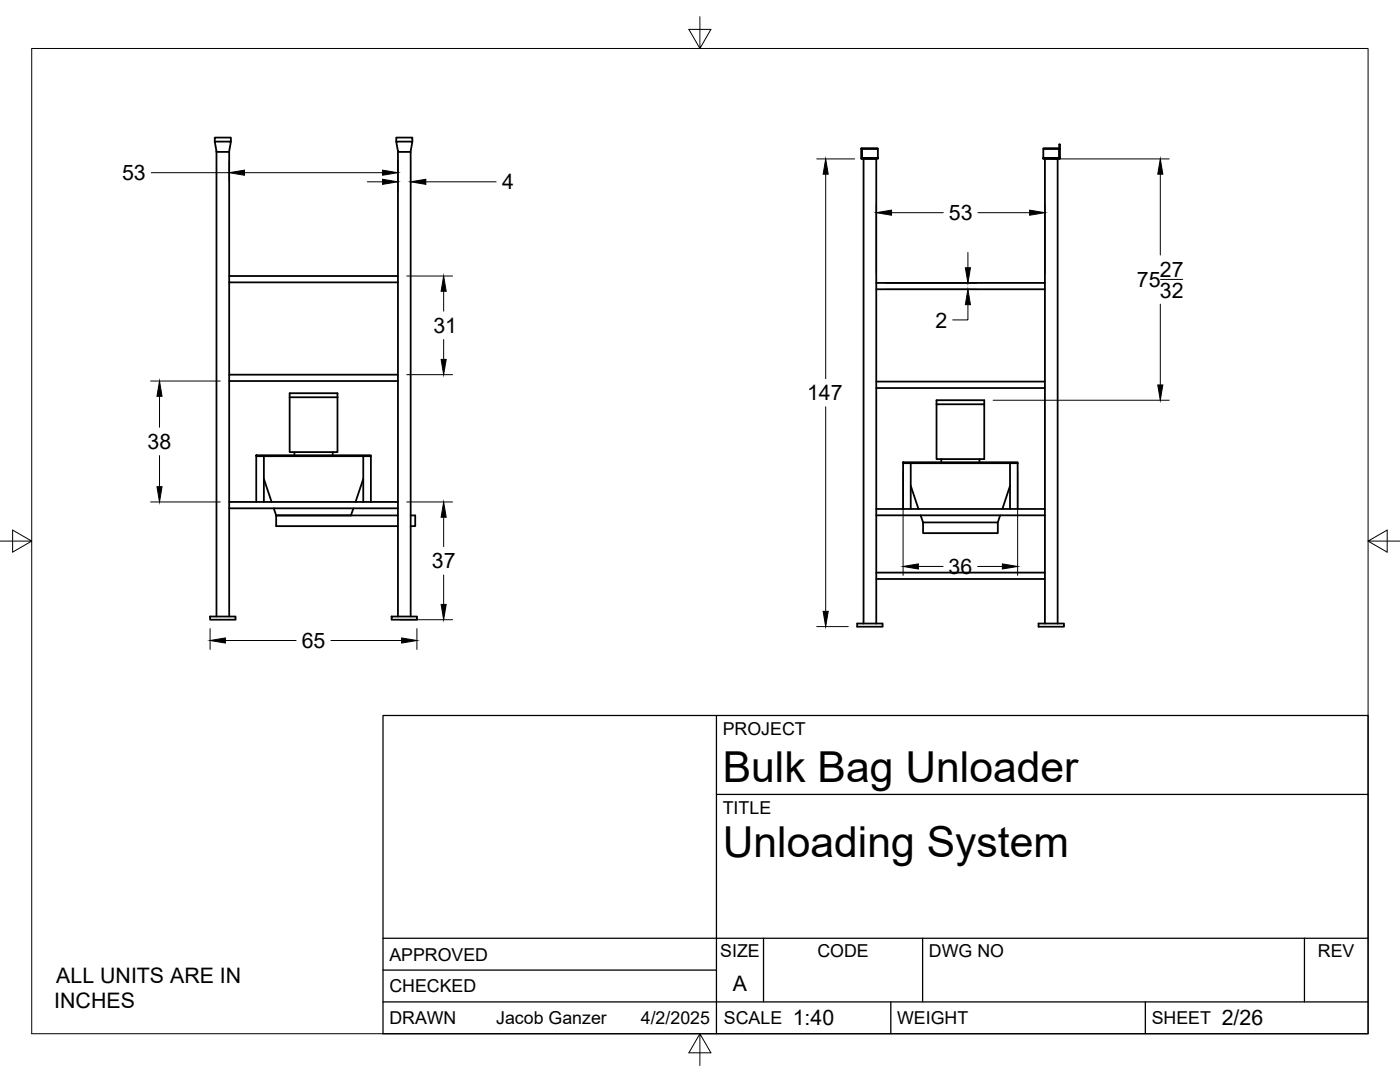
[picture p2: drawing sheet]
<svg xmlns="http://www.w3.org/2000/svg" width="279mm" height="216mm" viewBox="0 0 279 216" stroke-linecap="round" stroke-linejoin="round" font-family="sans-serif">
<!-- layer: Visible -->
<g fill="none" stroke="#000" stroke-width=".36">
<path d="M42.9 28.3v-.8h3.2v.8M42.9 28.3h3.2l-.4 2h-2.5zM43.2 30.3v92.7M45.7 30.3v92.7M79.1 28.3v-.8h3.2v.8M79.1 28.3h3.2l-.3 2h-2.6zM79.4 30.3v92.7M82 30.3v92.7M171.9 29.6l.1 .1zM171.9 29.7v1.8h.1v.2h-.1v-.2M172 29.7v2h3.2v-.2h-3.2h3.2v-1.8M172 29.6l3.2 .1z"/>
<path d="M208.2 29.7v2h3.2v-.2h-3.2h3.2M208.2 29.6h3.2v1.9v-1.8zM211.4 31.5h.1v.2h-.1zM211.5 29.7v-.9h-.1v.9h.1v1.8M45.7 56.3h33.7M45.7 55.1h33.7M174.9 56.5h33.6M174.9 57.7h33.6M45.7 76h33.7M45.7 74.8h33.7M57.8 79.3v-.8h9.6v.8M57.8 79.3h9.6"/>
<path d="M57.8 79.3v10.9h9.6v-10.9M174.9 77.4h33.6M174.9 76.1h33.6M51.1 90.8h22.9v.2h-22.9zM52.7 91h19.8M52.7 95.6l1.5 4.6M58.8 90.2v.6M66.4 90.2v.6M72.5 95.6l-1.5 4.6M180.2 92.2h22.9v.2h-22.9zM181.8 92.4h21.3v9.2M181.8 96.9l1.5 4.7"/>
<path d="M186.9 80.7v-.8h9.5v.8M186.9 80.7h9.5v10.9h-9.5zM187.9 91.6v.6M195.5 91.6v.6M201.6 96.9l-1.6 4.7M201.6 92.4v9.2M45.7 101.4h33.7M45.7 100.2h33.7M51.1 100.2v-9.2h1.6v9.2M54.6 101.4l.5 1.4M55.1 102.8h24.3M55.1 102.8v2.2h24.3"/>
<path d="M70.5 101.4l-.5 1.4M72.5 100.2v-9.2h1.5v9.2M82 102.8h.9v2.2h-.9M174.9 102.8h33.6M174.9 101.6h33.6M174.9 114.3h33.6M174.9 115.5h33.6M180.2 101.6v-9.2h1.6v9.2M183.7 102.8l.5 1.4M184.2 104.2h14.9v2.2h-14.9zM199.6 102.8l-.5 1.4M41.9 123h5.1v.7h-5.1z"/>
<path d="M78.1 123h5.1v.7h-5.1zM171.1 124.4h5v.7h-5zM172.3 124.4v-92.7h2.6v92.7M207.3 124.4h5v.7h-5zM208.5 124.4v-92.7h2.6v92.7"/>
</g>
<!-- layer: Border -->
<path d="M6.3 9.7h266.7v196.6h-266.7zM139.7 3.3v6.4l2.2-3.8h-4.4l2.2 3.8M0 108h6.3l-3.8-2.2v4.4l3.8-2.2M273 108l3.8 2.2v-4.4l-3.8 2.2h6.4M139.7 206.3l-2.2 3.8h4.4l-2.2-3.8v6.3" fill="none" stroke="#000" stroke-width=".2"/>
<!-- layer: Titleblock -->
<path d="M76.4 142.8h196.6v63.5h-196.6zM143 158.5h130M143 142.8v63.5M76.4 199.9h196.6M76.4 193.6h66.6M76.4 187.2h196.6M152.4 187.2v12.7M177.8 199.9v6.4M184.1 187.2v12.7M228.6 199.9v6.4M260.3 187.2v12.7" fill="none" stroke="#000" stroke-width=".25"/>
<!-- layer: FD_Dimensions -->
<g fill="none" stroke="#000" stroke-width=".2">
<path d="M30.2 34.5h15.5M45.7 32.1v4.1M48.8 34.5h27.5M73.3 36.3h3M79.4 32.1v6M81.9 32.1v6M85 36.3h14M163 31.7h7.6M164.8 34.8v40.8M210.3 31.7h23M231.6 34.8v16.1M81.2 55.1h9.1"/>
<path d="M88.5 58.1v4M174.9 40.7v14M176.7 56.5h18.2M176.7 57.7h18.2M177.9 42.4h10.4M193.2 50.4v3M195.2 42.4h10.3M208.5 40.7v14M231.6 55.8h4.4M30.1 76h13.9M31.8 79.1v6.2M81.2 74.8h9.1"/>
<path d="M88.5 67.8v3.9M193.2 60.8v3h-3.1M198.2 79.9h35.1M231.6 60.7v16.1M31.8 90.9v6.2M164.8 81.2v40.8M180.2 94v20.8M203.1 94v20.8M30.1 100.2h13.9M81.2 100.2h9.1M88.5 103.2v5.9M88.5 114.7v5.9"/>
<path d="M183.3 113h4.9M195.1 113h4.9M41.9 125.4v4.2M45 127.8h14.1M66 127.8h14.2M79.9 123.7h10.4M83.2 125.4v4.2M163 125h6.3"/>
</g>
<g fill="#000" stroke="#000" stroke-width=".2">
<path d="M45.7 34.5l3.1-.5v1zM76.3 35.8l3.1 .5-3.1 .5zM76.3 34l3.1 .5-3.1 .5zM81.9 36.3l3.1-.5v1zM164.8 31.7l.5 3.1h-1zM231.6 31.7l.5 3.1h-1zM88.5 55.1l.5 3h-1zM174.9 42.4l3-.5v1zM192.7 53.4h1l-.5 3.1zM205.5 41.9l3 .5-3 .5zM31.8 76l.5 3.1h-1zM88 71.7h1l-.5 3.1z"/>
<path d="M193.2 57.7l.5 3.1h-1zM231.1 76.8h1l-.5 3.1zM31.3 97.1h1l-.5 3.1zM88.5 100.2l.5 3h-1zM180.2 113l3.1-.5v1zM200 112.5l3.1 .5-3.1 .5zM41.9 127.8l3.1-.5v1zM80.2 127.3l3 .5-3 .5zM88 120.6h1l-.5 3.1zM164.3 122h1l-.5 3z"/>
</g>
<g font-size="8.5">
<text x="144.3" y="156">Bulk Bag Unloader</text>
<text x="144.3" y="171">Unloading System</text>
</g>
<g font-size="4.3">
<text x="24.4" y="36">53</text>
<text x="100.2" y="37.8">4</text>
<text x="189.4" y="43.9">53</text>
<text x="226.9" y="57.3">75</text>
<text x="231.5" y="59.4">32</text>
<text x="231.5" y="55.2">27</text>
<text x="186.7" y="65.4">2</text>
<text x="86.5" y="66.4">31</text>
<text x="161.1" y="79.9">147</text>
<text x="29.5" y="89.6">38</text>
<text x="86.2" y="113.4">37</text>
<text x="189.3" y="114.5">36</text>
<text x="60.2" y="129.3">65</text>
<text x="11.2" y="196.1">ALL UNITS ARE IN</text>
<text x="146.3" y="197.7">A</text>
<text x="10.8" y="201.2">INCHES</text>
<text x="158.2" y="204.6">1:40</text>
<text x="243.8" y="204.6">2/26</text>
</g>
<g font-size="3.5">
<text x="144.3" y="146.6">PROJECT</text>
<text x="144.3" y="162.3">TITLE</text>
<text x="77.7" y="191.7">APPROVED</text>
<text x="143.7" y="191">SIZE</text>
<text x="163.1" y="191">CODE</text>
<text x="185.4" y="191">DWG NO</text>
<text x="263" y="191">REV</text>
<text x="77.7" y="198">CHECKED</text>
<text x="77.7" y="204.4">DRAWN</text>
<text x="99" y="204.4">Jacob Ganzer</text>
<text x="127.9" y="204.4">4/2/2025</text>
<text x="144.5" y="204.4">SCALE</text>
<text x="179" y="204.4">WEIGHT</text>
<text x="229.8" y="204.4">SHEET</text>
</g>
</svg>
